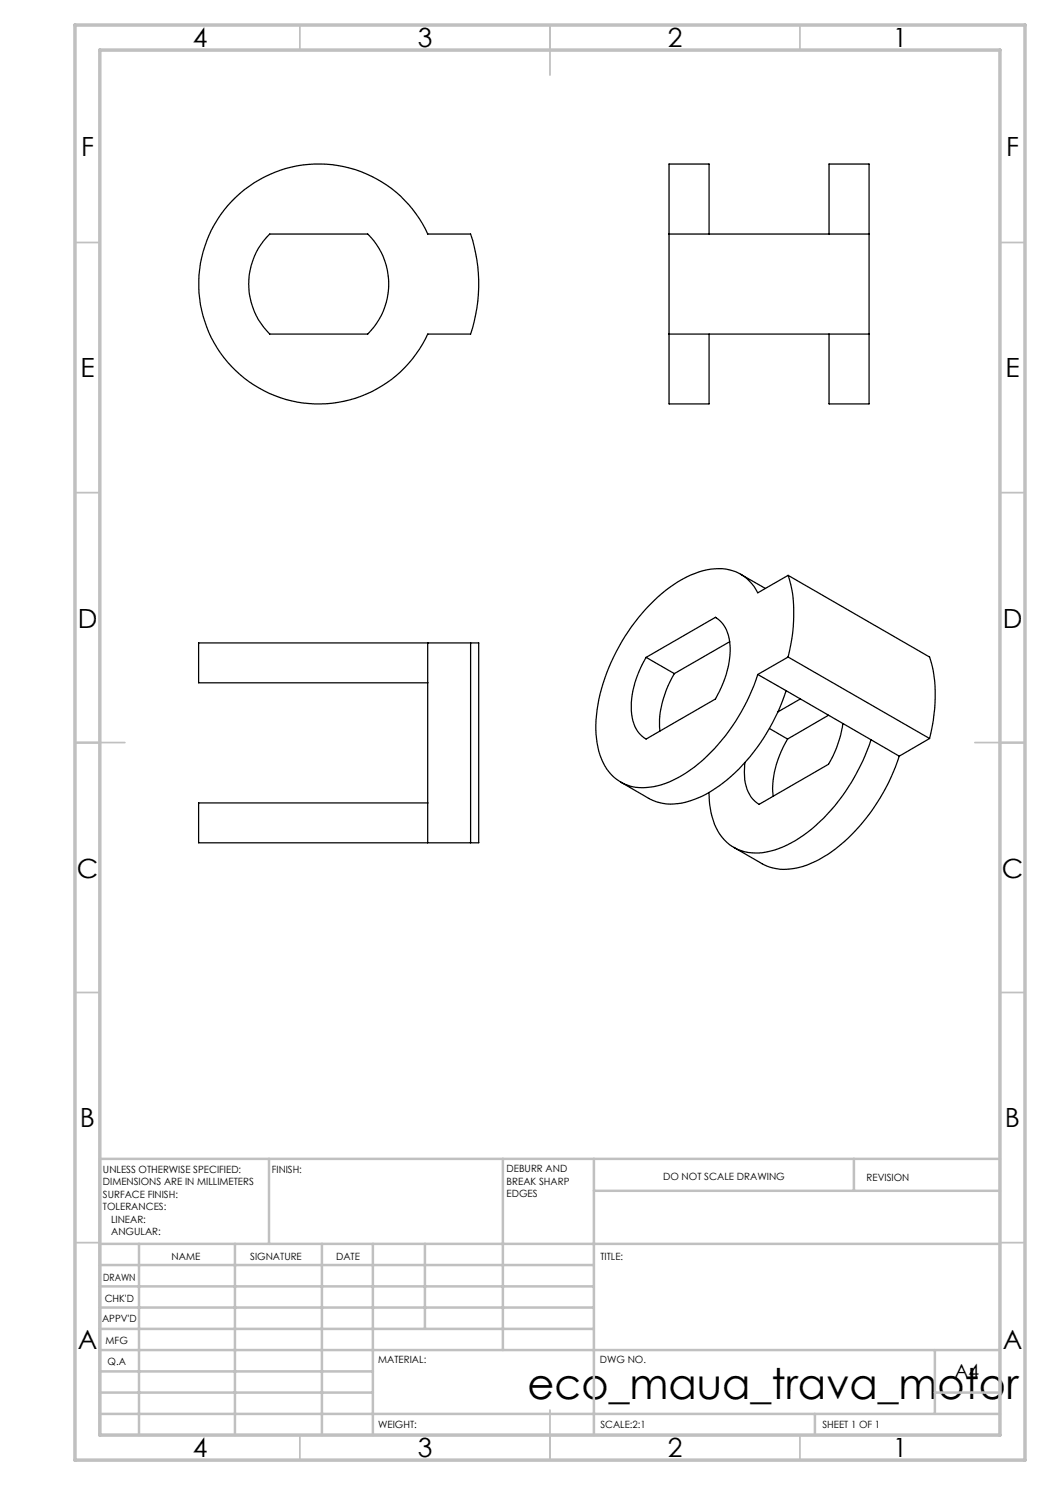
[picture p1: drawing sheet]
<svg xmlns="http://www.w3.org/2000/svg" width="210mm" height="297mm" viewBox="0 0 210 297" stroke-linecap="round" stroke-linejoin="round" font-family="sans-serif">
<g fill="none" stroke="#c0c0c0" stroke-width=".35">
<path d="M60 5v5M110 5v10M160 5v5M15 48.5h5M200 48.5h5M15 98.5h5M200 98.5h5M15 148.5h10M195 148.5h10M15 198.5h5M200 198.5h5M15 248.5h5"/>
<path d="M200 248.5h5M60 287v5M110 282v10M160 287v5"/>
</g>
<g fill="none" stroke="#c0c0c0" stroke-width=".5">
<path d="M53.8 231.8v17M100.6 231.8v38.2M118.8 231.8v55.2M118.8 238.2h81.2M170.8 231.8v6.4M200 231.8h-180v55.2M20 248.8h180M20 257.3h98.8M20 253h98.8M27.8 248.8v38.2M47 248.8v38.2M64.4 248.8v38.2"/>
<path d="M74.6 248.8v38.2M85 248.8v17M20 265.8h98.8M20 261.5h98.8M20 278.5h54.6M20 274.3h54.6M20 270h180M187 278.5h13M187 270v12.8M20 282.8h180M163 282.8v4.2"/>
</g>
<path d="M15 5h190v287h-190zM20 10h180v277h-180z" fill="none" stroke="#c0c0c0" stroke-width=".7"/>
<g fill="none" stroke="#000" stroke-width=".25">
<path d="M46.3 40.3a24 24 0 0 1 39.2 6.5h8.6a31.5 31.5 0 0 1 0 20h-8.6a24 24 0 0 1-35.2 9.9 24 24 0 0 1-4-36.4zM53.9 46.8h19.7a14 14 0 0 1 0 20h-19.7a14 14 0 0 1 0-20zM133.8 46.8v20M133.8 46.8v-14h8v14M133.8 46.8h40M165.8 46.8v-14h8v14M173.8 46.8v20M133.8 66.8v14h8v-14M133.8 66.8h40M165.8 66.8v14h8v-14M148.1 114.9l5 2.8M157.6 115.1a29.5 29.5 0 0 1 0 16.3"/>
<path d="M157.6 115.1l-6 3.5a8.7 8.7 0 0 0-10.3-4.6 25 25 0 0 0-12.9 8.6 37.7 37.7 0 0 0-9.2 22.4 14.1 14.1 0 0 0 3 9.9 9 9 0 0 0 9.3 2.3 25.9 25.9 0 0 0 12.9-9.2 40.2 40.2 0 0 0 7.2-13.1M157.6 115.1l28.3 16.3a29.4 29.4 0 0 1 0 16.3M85.5 128.6h-45.8v8h45.8M85.5 128.6v40M85.5 128.6h8.6M94.1 128.6h1.6v40h-1.6M94.1 128.6v40M129.2 131.5l5.7 3.2M134.9 134.7a18.9 18.9 0 0 0-2.9 11.5M143.1 123.5a7 7 0 0 1 2.9 6.4 20.6 20.6 0 0 1-2.9 9.9l-13.9 8a6.8 6.8 0 0 1-2.9-6.4 19.6 19.6 0 0 1 2.9-9.9M143.1 123.5l-13.9 8M143.1 123.5h.1"/>
<path d="M145.9 128.3l-11 6.4M151.6 134.9l5.6 3.2M157.2 138.1a37.8 37.8 0 0 1-15.1 20.2 13.8 13.8 0 0 1-10.1 2.2l-2-.7-5.9-3.4M157.2 138.1l17 9.9M157.6 131.4l-6 3.5M157.6 131.4l28.3 16.3M160.1 139.8l-4.5 2.6M153.9 145.7l3.6 2.1M157.5 147.8a19.1 19.1 0 0 0-2.9 11.4M165.7 143l-8.2 4.8M168.6 144.7a22.3 22.3 0 0 1-2.9 8.2l-13.9 8a7 7 0 0 1-2.9-6.5l.1-1.9M174.2 148a37.8 37.8 0 0 1-15.1 20.1 13.3 13.3 0 0 1-10.8 2 9.1 9.1 0 0 1-5.9-6.8l-.5-2.5-.1-2.3"/>
<path d="M174.2 148l5.6 3.2M179.8 151.2a37.5 37.5 0 0 1-15.1 20.2 13.7 13.7 0 0 1-10.1 2.2l-1.9-.7-5.9-3.4M185.9 147.7l-6.1 3.5M85.5 160.6h-45.8v8h45.8M85.5 168.6h8.6"/>
</g>
<text font-size="8.5" x="105.5" y="279.7">eco_maua_trava_motor</text>
<g font-size="5.3">
<text x="38.5" y="9.5">4</text>
<text x="83.5" y="9.5">3</text>
<text x="133.6" y="9.5">2</text>
<text x="178.6" y="9.5">1</text>
<text x="16.2" y="31.2">F</text>
<text x="201.2" y="31.2">F</text>
<text x="16.1" y="75.5">E</text>
<text x="201.1" y="75.5">E</text>
<text x="15.5" y="125.5">D</text>
<text x="200.5" y="125.5">D</text>
<text x="15.4" y="175.5">C</text>
<text x="200.4" y="175.5">C</text>
<text x="16" y="225.5">B</text>
<text x="201" y="225.5">B</text>
<text x="15.5" y="269.7">A</text>
<text x="200.5" y="269.7">A</text>
<text x="38.5" y="291.5">4</text>
<text x="83.5" y="291.5">3</text>
<text x="133.6" y="291.5">2</text>
<text x="178.6" y="291.5">1</text>
</g>
<text font-size="3.9" x="190.9" y="275.5">A4</text>
<g font-size="2">
<text x="20.6" y="234.6">UNLESS OTHERWISE SPECIFIED:</text>
<text x="20.6" y="237.1">DIMENSIONS ARE IN MILLIMETERS</text>
<text x="20.6" y="239.6">SURFACE FINISH:</text>
<text x="54.4" y="234.6">FINISH:</text>
<text x="101.3" y="234.5">DEBURR AND</text>
<text x="101.3" y="237">BREAK SHARP</text>
<text x="101.3" y="239.5">EDGES</text>
<text x="132.6" y="236">DO NOT SCALE DRAWING</text>
<text x="173.3" y="236.2">REVISION</text>
<text x="20.6" y="242.1">TOLERANCES:</text>
<text x="22.2" y="244.6">LINEAR:</text>
<text x="22.2" y="247.1">ANGULAR:</text>
<text x="34.3" y="252">NAME</text>
<text x="50" y="251.9">SIGNATURE</text>
<text x="67.2" y="251.9">DATE</text>
<text x="120.1" y="251.9">TITLE:</text>
<text x="20.6" y="256.1">DRAWN</text>
<text x="20.9" y="260.3">CHK'D</text>
<text x="20.4" y="264.4">APPV'D</text>
<text x="21.1" y="268.8">MFG</text>
<text x="21.5" y="273">Q.A</text>
<text x="75.6" y="272.5">MATERIAL:</text>
<text x="120" y="272.5">DWG NO.</text>
<text x="75.6" y="285.5">WEIGHT:</text>
<text x="120.1" y="285.6">SCALE:2:1</text>
<text x="164.5" y="285.6">SHEET 1 OF 1</text>
</g>
</svg>
